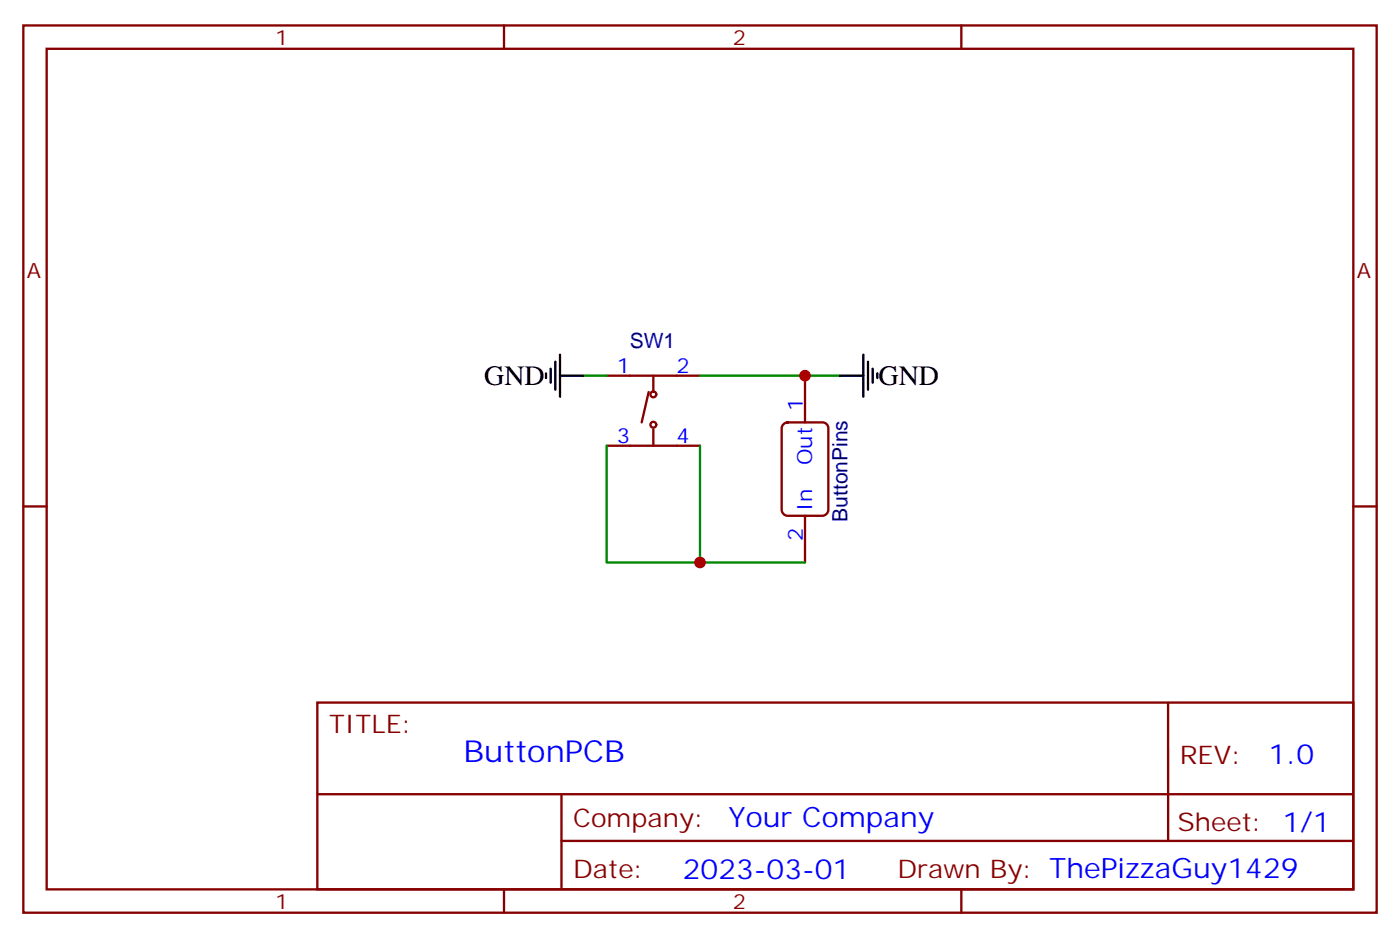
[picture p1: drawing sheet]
<svg xmlns="http://www.w3.org/2000/svg" width="212mm" height="142mm" viewBox="0 0 212 142" stroke-linecap="round" stroke-linejoin="round" font-family="sans-serif">
<g fill="none" stroke="#870000" stroke-width=".35">
<path d="M3.5 3.8h204.6v134.1h-204.6zM7.1 7.4h197.5v127h-197.5zM76.2 3.8v3.6M145.3 3.8v3.6M91.7 56.8h14.1M98.1 59.2l-1.1 4.6M98.8 56.8v2.4M121.7 56.8v7M3.5 76.5h3.6M91.7 67.3h14.1M98.8 64.9v2.4M118.5 64.1l.6-.3h5.3a.88 .88 0 0 1 .8 .9v12.3a.95 .95 0 0 1-.8 .9h-5.3a.95 .95 0 0 1-.9-.9v-12.3z"/>
<path d="M121.7 77.9v7.1M204.6 76.5h3.5M48 106.2h156.6v28.2h-156.6zM48 120h156.5M84.9 120v14.1M176.6 106.2v20.9M76.2 134.4v3.5M84.9 127.1h119.6M145.3 134.4v3.5"/>
<circle cx="98.8" cy="59.6" r=".44"/>
<circle cx="98.8" cy="64.2" r=".44"/>
</g>
<path d="M88.2 56.8h3.5M105.8 56.8h21.2M91.7 67.3v17.7h30M105.8 67.3v17.7" fill="none" stroke="#008700" stroke-width=".35"/>
<path d="M82.5 56.4v.7M83.3 55.7v2.1M84 54.6v4.3M84.7 56.8h3.5M84.7 53.6v6.3M127 56.8h3.5M130.5 53.6v6.3M131.2 54.6v4.3M131.9 55.7v2.1M132.6 56.4v.7" fill="none" stroke="#000" stroke-width=".35"/>
<g fill="#c00">
<circle cx="121.7" cy="56.8" r=".88"/>
<circle cx="105.8" cy="85" r=".88"/>
</g>
<text font-size="4.6" fill="#00f" x="70.1" y="115.2">ButtonPCB</text>
<g font-size="4.2">
<text x="73.2" y="58.2">GND</text>
<text x="132.8" y="58.2">GND</text>
</g>
<g font-size="4.2" fill="#00f">
<text x="191.8" y="115.4">1.0</text>
<text x="110.2" y="125">Your Company</text>
<text x="103.2" y="132.8">2023-03-01</text>
</g>
<g font-size="3.9" fill="#800">
<text x="49.7" y="110.7">TITLE:</text>
<text x="178.4" y="115.4">REV:</text>
<text x="86.6" y="124.9">Company:</text>
<text x="178" y="125.6">Sheet: 1/1</text>
<text x="86.6" y="132.6">Date:</text>
<text x="135.7" y="132.7">Drawn By: ThePizzaGuy1429</text>
</g>
<g font-size="3.2" fill="#800">
<text x="41.6" y="6.8">1</text>
<text x="110.8" y="6.8">2</text>
<text x="4.1" y="41.9">A</text>
<text x="205.1" y="41.9">A</text>
<text x="41.6" y="137.4">1</text>
<text x="110.8" y="137.4">2</text>
</g>
<g font-size="3.2" fill="#000080">
<text x="95.2" y="52.6">SW1</text>
<text x="128.1" y="78.8" transform="rotate(-90 128.1 78.8)">ButtonPins</text>
</g>
<g font-size="3.2" fill="#00f">
<text x="93.2" y="56.4">1</text>
<text x="102.3" y="56.4">2</text>
<text x="121.4" y="62.1" transform="rotate(-90 121.4 62.1)">1</text>
<text x="93.2" y="67">3</text>
<text x="102.3" y="67">4</text>
<text x="122.8" y="70.3" transform="rotate(-90 122.8 70.3)">Out</text>
<text x="122.8" y="77.2" transform="rotate(-90 122.8 77.2)">In</text>
<text x="121.4" y="81.7" transform="rotate(-90 121.4 81.7)">2</text>
</g>
</svg>
